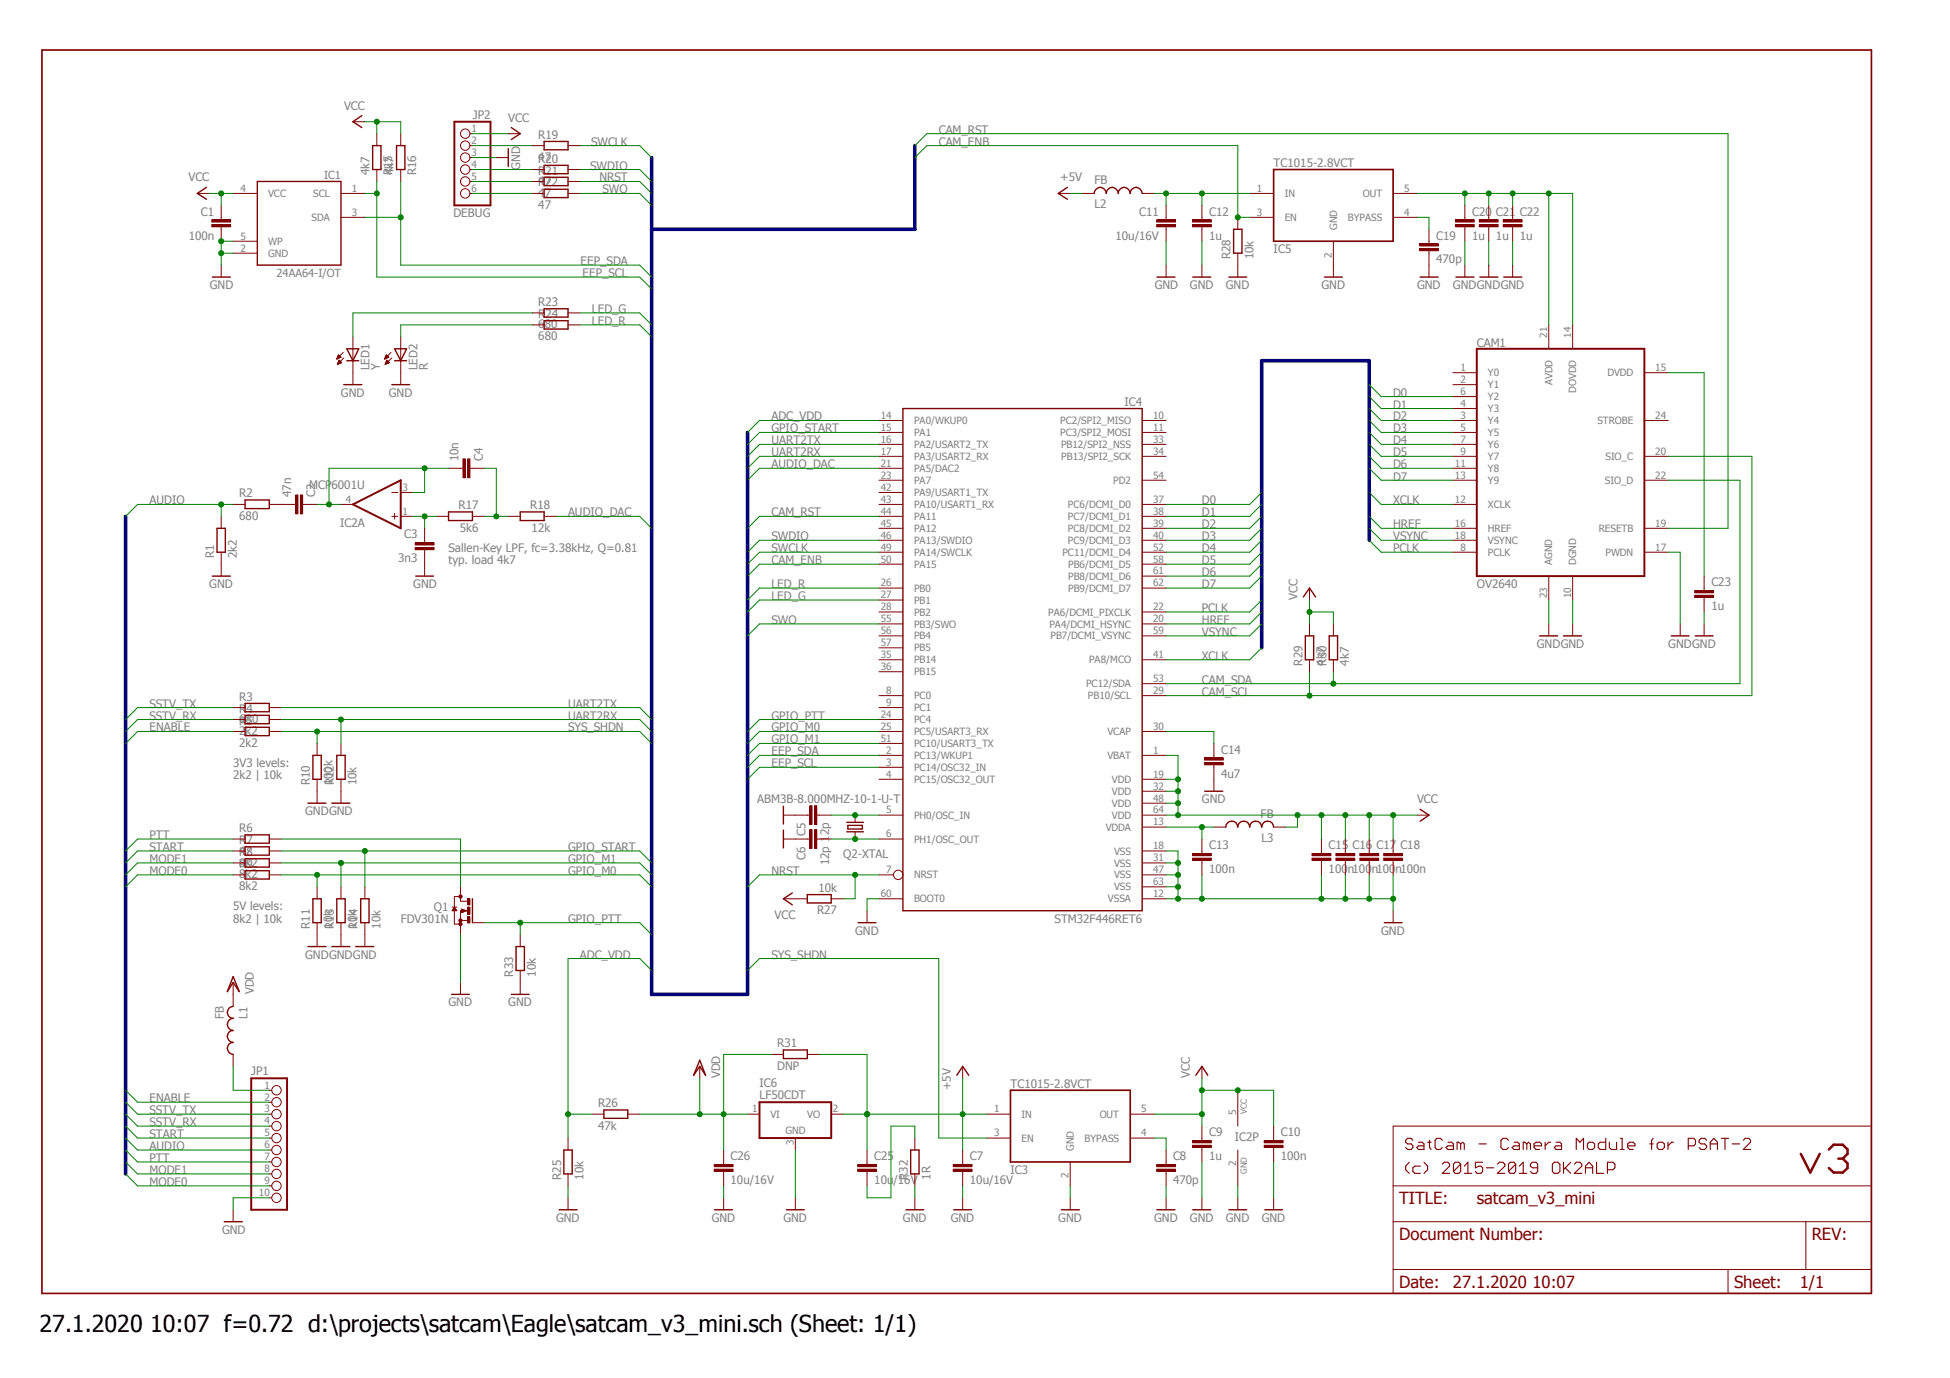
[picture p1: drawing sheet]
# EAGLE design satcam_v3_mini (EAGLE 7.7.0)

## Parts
C1  100n  C-EUC0603  [C0603]
C2  47n  C-EUC0603  [C0603]
C3  3n3  C-EUC0603  [C0603]
C4  10n  C-EUC0603  [C0603]
C5  12p  C-EUC0603  [C0603]
C6  12p  C-EUC0603  [C0603]
C7  10u/16V  C-EUC0805K  [C0805K]
C8  470p  C-EUC0603  [C0603]
C9  1u  C-EUC0603  [C0603]
C10  100n  C-EUC0603  [C0603]
C11  10u/16V  C-EUC0805K  [C0805K]
C12  1u  C-EUC0603  [C0603]
C13  100n  C-EUC0603  [C0603]
C14  4u7  C-EUC0603  [C0603]
C15  100n  C-EUC0603  [C0603]
C16  100n  C-EUC0603  [C0603]
C17  100n  C-EUC0603  [C0603]
C18  100n  C-EUC0603  [C0603]
C19  470p  C-EUC0603  [C0603]
C20  1u  C-EUC0603  [C0603]
C21  1u  C-EUC0402  [C0402]
C22  1u  C-EUC0402  [C0402]
C23  1u  C-EUC0402  [C0402]
C25  10u/16V  C-EUC0805K  [C0805K]
C26  10u/16V  C-EUC0805K  [C0805K]
CAM1  OV2640  [52745-2490]
IC1  24AA64-I/OT  [SOT23-5]
IC2  MCP6001U  [SOT23-5]
IC3  TC1015-2.8VCT  TC1015  [SOT23-5]
IC4  STM32F446RET6  [TQFP64-10X10]
IC5  TC1015-2.8VCT  TC1015  [SOT23-5]
IC6  LF50CDT  7805DT  [TO252]
JP1  PINHD-1X10  [1X10]
JP2  DEBUG  PINHD-1X6  [1X06]
L1  FB  [R0603]
L2  FB  [R0603]
L3  FB  [R0603]
LED1  Y  LEDCHIP-LED0603  [CHIP-LED0603]
LED2  R  LEDCHIP-LED0603  [CHIP-LED0603]
Q1  FDV301N  BSS123  [SOT23]
Q2  ABM3B-8.000MHZ-10-1-U-T  C3E_CRYSTAL-5032  [CER5032]
R1  2k2  R-EU_R0603  [R0603]
R2  680  R-EU_R0603  [R0603]
R3  680  R-EU_R0603  [R0603]
R4  2k2  R-EU_R0603  [R0603]
R5  2k2  R-EU_R0603  [R0603]
R6  47  R-EU_R0603  [R0603]
R7  8k2  R-EU_R0603  [R0603]
R8  8k2  R-EU_R0603  [R0603]
R9  8k2  R-EU_R0603  [R0603]
R10  100k  R-EU_R0603  [R0603]
R11  10k  R-EU_R0603  [R0603]
R12  10k  R-EU_R0603  [R0603]
R13  10k  R-EU_R0603  [R0603]
R14  10k  R-EU_R0603  [R0603]
R15  4k7  R-EU_R0603  [R0603]
R16  4k7  R-EU_R0603  [R0603]
R17  5k6  R-EU_R0603  [R0603]
R18  12k  R-EU_R0603  [R0603]
R19  47  R-EU_R0603  [R0603]
R20  47  R-EU_R0603  [R0603]
R21  47  R-EU_R0603  [R0603]
R22  47  R-EU_R0603  [R0603]
R23  680  R-EU_R0603  [R0603]
R24  680  R-EU_R0603  [R0603]
R25  10k  R-EU_R0603  [R0603]
R26  47k  R-EU_R0603  [R0603]
R27  10k  R-EU_R0603  [R0603]
R28  10k  R-EU_R0603  [R0603]
R29  4k7  R-EU_R0603  [R0603]
R30  4k7  R-EU_R0603  [R0603]
R31  DNP  R-EU_R0603  [R0603]
R32  1R  R-EU_R0603  [R0603]
R33  10k  R-EU_R0603  [R0603]

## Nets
+5V: C7.1 C25.1 IC3.1(IN) IC6.2(VO) L2.2 R31.2
ADC_VDD: IC4.14(PA0/WKUP0) R25.2 R26.1
AUDIO: JP1.6 R1.2 R2.1
AUDIO_DAC: IC4.21(PA5/DAC2) R18.1
CAM_ENB: IC4.50(PA15) IC5.3(EN) R28.2
CAM_RST: CAM1.19(RESETB) IC4.44(PA11)
CAM_SCL: CAM1.20(SIO_C) IC4.29(PB10/SCL) R29.1
CAM_SDA: CAM1.22(SIO_D) IC4.53(PC12/SDA) R30.1
D0: CAM1.6(Y2) IC4.37(PC6/DCMI_D0)
D1: CAM1.4(Y3) IC4.38(PC7/DCMI_D1)
D2: CAM1.3(Y4) IC4.39(PC8/DCMI_D2)
D3: CAM1.5(Y5) IC4.40(PC9/DCMI_D3)
D4: CAM1.7(Y6) IC4.52(PC11/DCMI_D4)
D5: CAM1.9(Y7) IC4.58(PB6/DCMI_D5)
D6: CAM1.11(Y8) IC4.61(PB8/DCMI_D6)
D7: CAM1.13(Y9) IC4.62(PB9/DCMI_D7)
EEP_SCL: IC1.1(SCL) IC4.3(PC14/OSC32_IN) R15.1
EEP_SDA: IC1.3(SDA) IC4.2(PC13/WKUP1) R16.1
ENABLE: JP1.2 R5.1
GND: C1.2 C3.2 C5.1 C6.1 C7.2 C8.2 C9.2 C10.2 C11.2 C12.2 C13.2 C14.2 C15.2 C16.2 C17.2 C18.2 C19.2 C20.2 C21.2 C22.2 C23.2 C26.2 CAM1.10(DGND) CAM1.17(PWDN) CAM1.23(AGND) IC1.2(GND) IC1.5(WP) IC2.2(P:GND) IC3.2(GND) IC4.12(VSSA) IC4.18(VSS) IC4.31(VSS) IC4.47(VSS) IC4.60(BOOT0) IC4.63(VSS) IC5.2(GND) IC6.3(GND) JP1.10 JP2.3 LED1.C LED2.C Q1.2(S) Q2.2(-GND1:GND) Q2.4(-GND2:GND) R1.1 R10.1 R11.1 R12.1 R13.1 R14.1 R25.1 R28.1 R32.1 R33.1
GPIO_M0: IC4.25(PC5/USART3_RX) R9.2 R11.2
GPIO_M1: IC4.51(PC10/USART3_TX) R8.2 R13.2
GPIO_PTT: IC4.24(PC4) Q1.1(G) R33.2
GPIO_START: IC4.15(PA1) R7.2 R14.2
HREF: CAM1.16(HREF) IC4.20(PA4/DCMI_HSYNC)
LED_G: IC4.27(PB1) R23.2
LED_R: IC4.26(PB0) R24.2
MODE0: JP1.9 R9.1
MODE1: JP1.8 R8.1
N$1: C11.1 C12.1 IC5.1(IN) L2.1
N$2: C23.1 CAM1.15(DVDD)
N$3: Q1.3(D) R6.2
N$4: C19.1 IC5.4(BYPASS)
N$6: C25.2 R32.2
N$7: JP1.1 L1.1
N$9: C8.1 IC3.4(BYPASS)
N$10: LED2.A R24.1
N$11: LED1.A R23.1
N$12: C14.1 IC4.30(VCAP)
N$18: C13.1 IC4.13(VDDA) L3.1
N$26: C6.2 IC4.6(PH1/OSC_OUT) Q2.3
N$27: C5.2 IC4.5(PH0/OSC_IN) Q2.1
N$129: C2.1 C4.2 IC2.3(A:-IN) IC2.4(A:OUT)
N$130: C4.1 R17.1 R18.2
N$131: C3.1 IC2.1(A:+IN) R17.2
N$137: JP2.4 R20.1
N$138: JP2.2 R19.1
N$143: JP2.5 R21.1
N$145: JP2.6 R22.1
N$152: C2.2 R2.2
NRST: IC4.7(NRST) R21.2 R27.1
PCLK: CAM1.8(PCLK) IC4.22(PA6/DCMI_PIXCLK)
PTT: JP1.7 R6.1
SSTV_RX: JP1.4 R4.1
SSTV_TX: JP1.3 R3.1
START: JP1.5 R7.1
SWCLK: IC4.49(PA14/SWCLK) R19.2
SWDIO: IC4.46(PA13/SWDIO) R20.2
SWO: IC4.55(PB3/SWO) R22.2
SYS_SHDN: IC3.3(EN) R5.2 R10.2
UART2RX: IC4.17(PA3/USART2_RX) R4.2 R12.2
UART2TX: IC4.16(PA2/USART2_TX) R3.2
VCAM: C20.1 C21.1 C22.1 CAM1.14(DOVDD) CAM1.21(AVDD) IC5.5(OUT)
VCC: C1.1 C9.1 C10.1 C15.1 C16.1 C17.1 C18.1 IC1.4(VCC) IC2.5(P:VCC) IC3.5(OUT) IC4.1(VBAT) IC4.19(VDD) IC4.32(VDD) IC4.48(VDD) IC4.64(VDD) JP2.1 L3.2 R15.2 R16.2 R27.2 R29.2 R30.2
VDD: C26.1 IC6.1(VI) L1.2 R26.2 R31.1
VSYNC: CAM1.18(VSYNC) IC4.59(PB7/DCMI_VSYNC)
XCLK: CAM1.12(XCLK) IC4.41(PA8/MCO)
Unconnected: CAM1.1(Y0) CAM1.2(Y1) CAM1.24(STROBE) IC4.4(PC15/OSC32_OUT) IC4.8(PC0) IC4.9(PC1) IC4.10(PC2/SPI2_MISO) IC4.11(PC3/SPI2_MOSI) IC4.23(PA7) IC4.28(PB2) IC4.33(PB12/SPI2_NSS) IC4.34(PB13/SPI2_SCK) IC4.35(PB14) IC4.36(PB15) IC4.42(PA9/USART1_TX) IC4.43(PA10/USART1_RX) IC4.45(PA12) IC4.54(PD2) IC4.56(PB4) IC4.57(PB5)

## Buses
D[0..7],PCLK,XCLK,HREF,VSYNC
GPIO_START,GPIO_PTT,GPIO_M0,GPIO_M1,ADC_VDD,AUDIO_DAC,UART2TX,UART2RX,CAM_RST,CAM_ENB,SWDIO,SWCLK,SWO,NRST,LED_R,LED_G,SYS_SHDN,EEP_SDA,EEP_SCL
SSTV_RX,SSTV_TX,ENABLE,START,AUDIO,PTT,MODE0,MODE1

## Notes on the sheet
- Sallen-Key LPF, fc=3.38kHz, Q=0.81
- typ. load 4k7
- 3V3 levels:
  2k2 | 10k
- 5V levels:
  8k2 | 10k
- SatCam - Camera Module for PSAT-2
- (c) 2015-2019 OK2ALP | v3
